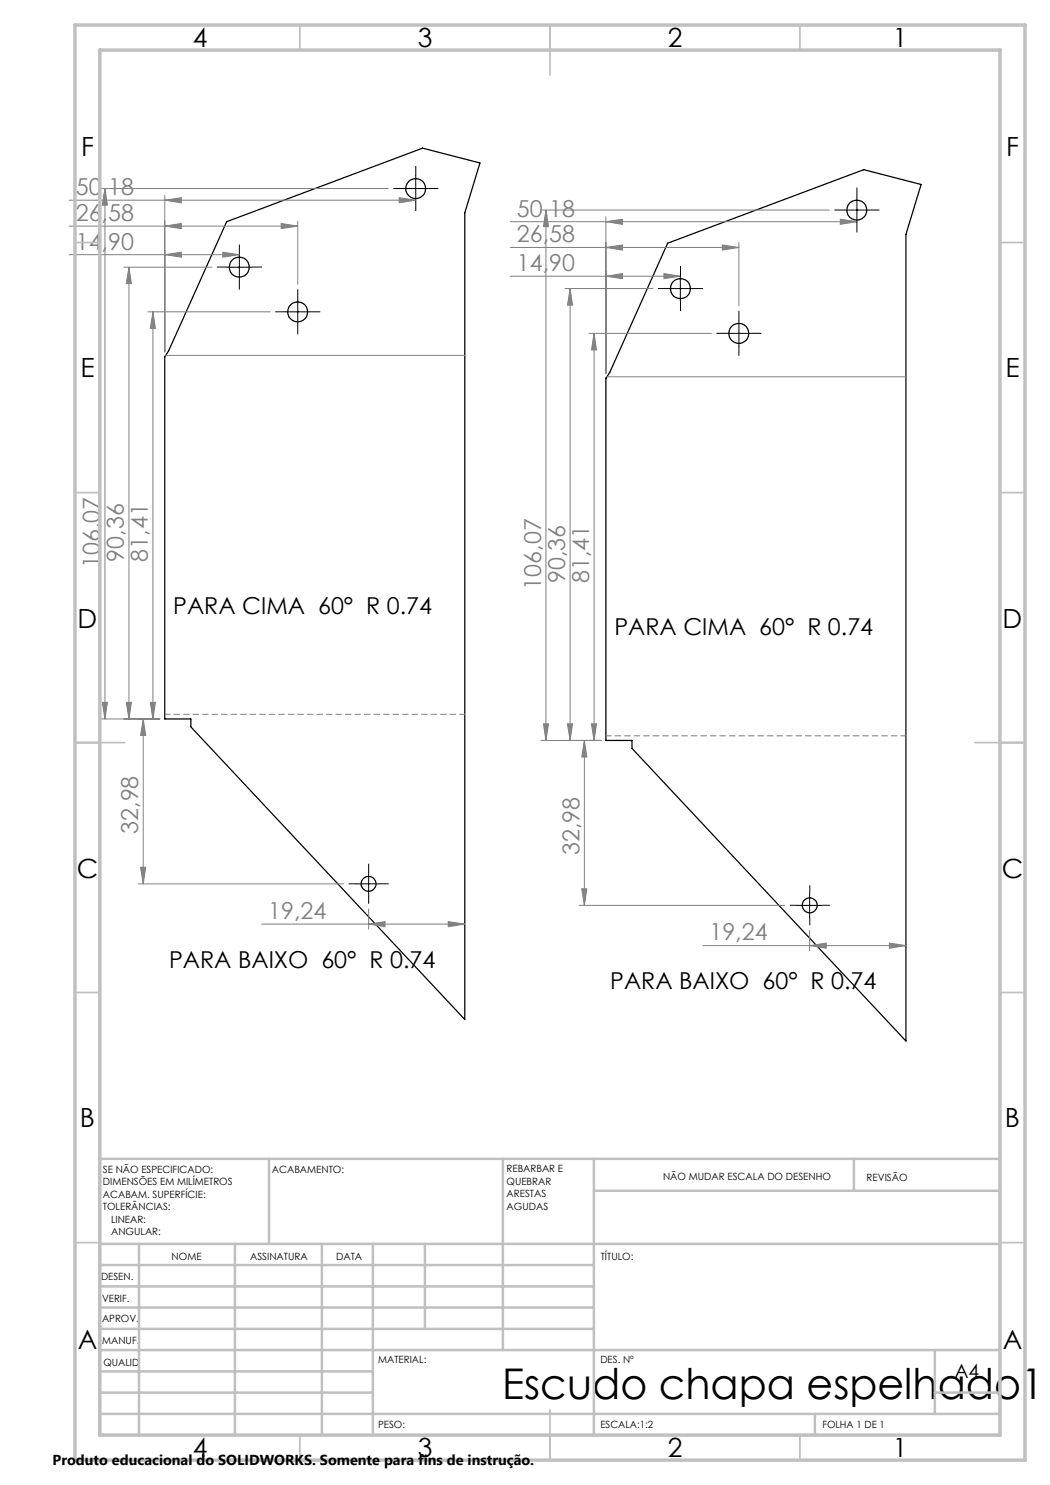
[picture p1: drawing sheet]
<svg xmlns="http://www.w3.org/2000/svg" width="210mm" height="297mm" viewBox="0 0 210 297" stroke-linecap="round" stroke-linejoin="round" font-family="sans-serif">
<g fill="none" stroke="#000" stroke-width=".25">
<path d="M45.3 44.3l39.2-14.7 11.5 3-3 10v161.3l-54.8-58.5v-1.6h-5.3v-72.4l.8-1.2zM133.5 48.6l39.3-14.7 11.4 3-3 10v161.3l-54.8-58.5v-1.6h-5.2v-72.4l.8-1.2z"/>
<circle cx="83.1" cy="37.7" r="2"/>
<circle cx="47.9" cy="53.4" r="2.01"/>
<circle cx="136.1" cy="57.7" r="2.01"/>
<circle cx="171.4" cy="42" r="2.01"/>
<circle cx="59.5" cy="62.4" r="2.01"/>
<circle cx="147.8" cy="66.7" r="2.01"/>
<circle cx="73.7" cy="176.8" r="1.48"/>
<circle cx="161.9" cy="181.1" r="1.5"/>
</g>
<g fill="none" stroke="#808080" stroke-width=".2">
<path d="M20 37.7h57.6M21 37.7l.5 3.3h-1zM21 37.7v106.1M32.9 39v31.4M79.8 39.5l3.3 .5-3.3 .6zM13.8 50.9h34.1M13.8 45.2h45.7M13.8 40h69.3M24.8 53.4h17.6M25.8 53.4l.5 3.3h-1zM25.8 53.4v90.4M32.9 50.9l3.4-.5v1z"/>
<path d="M32.9 45.2l3.4-.5v1zM32.9 40l3.4-.5v1.1zM44.6 50.4l3.3 .5-3.3 .5zM56.2 44.7l3.3 .5-3.3 .5zM59.5 44.2v12.7M102.1 55.2h34M102.1 49.5h45.7M102.1 44.3h69.3M108.2 42h57.7M109.2 42l.5 3.3h-1zM109.2 42v106.1M113 57.7h17.6"/>
<path d="M114 57.7l.5 3.3h-1zM114 57.7v90.4M121.2 55.2l3.3-.5v1zM121.2 49.5l3.3-.5v1zM121.2 44.3l3.3-.5v1.1zM121.2 43.4v31.2M132.8 54.7l3.3 .5-3.3 .5zM144.5 49l3.3 .5-3.3 .5zM147.8 48.5v12.7M168.1 43.8l3.3 .5-3.3 .6zM29.6 62.4h24.4M30.6 62.4l.5 3.3h-1z"/>
<path d="M30.6 62.4v81.4M33.1 71.1h59.9M117.8 66.7h24.5M118.8 66.7l.5 3.3h-1zM118.8 66.7v81.4M121.4 75.3h59.8M20 143.8h12M20.5 140.5h1l-.5 3.3zM25.3 140.5h1l-.5 3.3zM28.6 143.8l.5 3.3h-1zM28.6 143.8v33M30.1 140.5h1l-.5 3.3z"/>
<path d="M108.2 148.1h12M108.7 144.8h1l-.5 3.3zM113.5 144.8h1l-.5 3.3zM116.9 148.1l.5 3.3h-1.1zM116.9 148.1v33M118.3 144.8h1l-.5 3.3zM27.6 176.8h41.1M28.1 173.5h1l-.5 3.3zM116.3 177.8h1.1l-.5 3.3zM52.4 184.8h40.6M73.7 184.8l3.3-.5v1zM73.7 181.8v4"/>
<path d="M89.6 184.3l3.4 .5-3.4 .5zM115.9 181.1h41.1M140.6 189.1h40.6M161.9 189.1l3.3-.5v1zM161.9 186.1v4M177.9 188.6l3.3 .5-3.3 .5z"/>
</g>
<g fill="none" stroke="#000" stroke-width=".2" stroke-dasharray="15.2 1.3 1.3 1.3" stroke-linecap="butt">
<path d="M80.7 37.7h-2M83.2 35.2v-2M85.7 37.7h2M171.4 39.5v-2M45.4 53.4h-2M47.9 55.9v2M47.9 50.9v-2M50.4 53.4h2M59.6 59.9v-2M83.2 40.2v2M133.6 57.7h-2M136.1 55.2v-2"/>
<path d="M138.6 57.7h2M168.9 42h-2M171.4 44.5v2M173.9 42h2M57.1 62.4h-2M59.6 64.9v2M62.1 62.4h2M136.1 60.2v2M145.3 66.7h-2M147.8 69.2v2M147.8 64.2v-2M150.3 66.7h2"/>
<path d="M71.2 176.8h-1.5M73.7 179.3v1.5M73.7 174.3v-1.5M76.2 176.8h1.5M162 178.6v-1.5M159.5 181.1h-1.5M162 183.6v1.5M164.5 181.1h1.5"/>
</g>
<path d="M33 142.9h60M121.2 147.2h60" fill="none" stroke="#808080" stroke-width=".2" stroke-dasharray="1.3 .6" stroke-dashoffset=".2" stroke-linecap="butt"/>
<g fill="none" stroke="#000" stroke-width=".2">
<path d="M80.6 37.7h5M83.1 35.2v5M171.4 39.5v5M45.4 53.4h4.9M47.9 50.9v5M59.5 59.9v5M133.6 57.7h5M136.1 55.2v5M168.9 42h4.9M57 62.4h5M145.3 66.7h4.9M147.8 64.2v5"/>
<path d="M71.2 176.8h5M73.7 174.3v5M161.9 178.6v5M159.5 181.1h4.9"/>
</g>
<g fill="none" stroke="#c0c0c0" stroke-width=".35">
<path d="M60 5v5M110 5v10M160 5v5M15 48.5h5M200 48.5h5M15 98.5h5M200 98.5h5M15 148.5h10M195 148.5h10M15 198.5h5M200 198.5h5M15 248.5h5"/>
<path d="M200 248.5h5M60 287v5M110 282v10M160 287v5"/>
</g>
<g fill="none" stroke="#c0c0c0" stroke-width=".5">
<path d="M53.8 231.8v17M100.6 231.8v38.2M118.8 231.8v55.2M118.8 238.2h81.2M170.8 231.8v6.4M200 231.8h-180v55.2M20 248.8h180M20 257.3h98.8M20 253h98.8M27.8 248.8v38.2M47 248.8v38.2M64.4 248.8v38.2"/>
<path d="M74.6 248.8v38.2M85 248.8v17M20 265.8h98.8M20 261.5h98.8M20 278.5h54.6M20 274.3h54.6M20 270h180M187 278.5h13M187 270v12.8M20 282.8h180M163 282.8v4.2"/>
</g>
<path d="M15 5h190v287h-190zM20 10h180v277h-180z" fill="none" stroke="#c0c0c0" stroke-width=".7"/>
<g fill="#808080">
<path d="M121.2 55.2l3.3-.5v1zM132.8 54.7l3.3 .5-3.3 .5zM121.2 49.5l3.3-.5v1zM144.5 49l3.3 .5-3.3 .5zM121.2 44.3l3.3-.5v1.1zM168.1 43.8l3.3 .5-3.3 .6z"/>
<path d="M177.9 188.6l3.3 .5-3.3 .5zM161.9 189.1l3.3-.5v1z"/>
<path d="M118.3 144.8h1l-.5 3.3zM118.8 66.7l.5 3.3h-1zM113.5 144.8h1l-.5 3.3zM114 57.7l.5 3.3h-1zM108.7 144.8h1l-.5 3.3zM109.2 42l.5 3.3h-1z"/>
<path d="M116.9 148.1l.5 3.3h-1.1zM116.3 177.8h1.1l-.5 3.3z"/>
<path d="M32.9 50.9l3.4-.5v1zM44.6 50.4l3.3 .5-3.3 .5zM32.9 45.2l3.4-.5v1zM56.2 44.7l3.3 .5-3.3 .5zM32.9 40l3.4-.5v1.1zM79.8 39.5l3.3 .5-3.3 .6z"/>
<path d="M89.6 184.3l3.4 .5-3.4 .5zM73.7 184.8l3.3-.5v1z"/>
<path d="M30.1 140.5h1l-.5 3.3zM30.6 62.4l.5 3.3h-1zM25.3 140.5h1l-.5 3.3zM25.8 53.4l.5 3.3h-1zM20.5 140.5h1l-.5 3.3zM21 37.7l.5 3.3h-1z"/>
<path d="M28.6 143.8l.5 3.3h-1zM28.1 173.5h1l-.5 3.3z"/>
</g>
<text font-size="8.5" x="100.4" y="279.7">Escudo chapa espelhado1</text>
<g font-size="5.3">
<text x="38.5" y="9.5">4</text>
<text x="83.5" y="9.5">3</text>
<text x="133.5" y="9.5">2</text>
<text x="178.5" y="9.5">1</text>
<text x="16.2" y="31.2">F</text>
<text x="201.2" y="31.2">F</text>
<text x="16.1" y="75.5">E</text>
<text x="201.1" y="75.5">E</text>
<text x="15.5" y="125.5">D</text>
<text x="200.5" y="125.5">D</text>
<text x="15.4" y="175.5">C</text>
<text x="200.4" y="175.5">C</text>
<text x="16" y="225.5">B</text>
<text x="201" y="225.5">B</text>
<text x="15.5" y="269.7">A</text>
<text x="200.5" y="269.7">A</text>
<text x="38.5" y="291.5">4</text>
<text x="83.5" y="291.5">3</text>
<text x="133.5" y="291.5">2</text>
<text x="178.5" y="291.5">1</text>
</g>
<g font-size="4.7" fill="#808080">
<text x="15.2" y="39">50,18</text>
<text x="15.2" y="44.2">26,58</text>
<text x="103.4" y="43.3">50,18</text>
<text x="15.2" y="49.9">14,90</text>
<text x="103.4" y="48.5">26,58</text>
<text x="103.4" y="54.2">14,90</text>
<text x="20" y="113.6" transform="rotate(-90 20 113.6)">106,07</text>
<text x="24.8" y="112.3" transform="rotate(-90 24.8 112.3)">90,36</text>
<text x="29.6" y="112.3" transform="rotate(-90 29.6 112.3)">81,41</text>
<text x="108.2" y="117.9" transform="rotate(-90 108.2 117.9)">106,07</text>
<text x="113" y="116.6" transform="rotate(-90 113 116.6)">90,36</text>
<text x="117.8" y="116.6" transform="rotate(-90 117.8 116.6)">81,41</text>
<text x="27.6" y="166.8" transform="rotate(-90 27.6 166.8)">32,98</text>
<text x="115.9" y="171.1" transform="rotate(-90 115.9 171.1)">32,98</text>
<text x="53.7" y="183.8">19,24</text>
<text x="141.9" y="188.1">19,24</text>
</g>
<g font-size="4.7">
<text x="34.6" y="122.7">PARA CIMA 60° R 0.74</text>
<text x="122.9" y="127">PARA CIMA 60° R 0.74</text>
<text x="33.8" y="193.6">PARA BAIXO 60° R 0.74</text>
<text x="122" y="197.9">PARA BAIXO 60° R 0.74</text>
</g>
<text font-size="3.9" x="190.9" y="275.5">A4</text>
<text font-size="2.9" x="10.5" y="292.9">Produto educacional do SOLIDWORKS. Somente para fins de instrução.</text>
<g font-size="2">
<text x="20.6" y="234.6">SE NÃO ESPECIFICADO:</text>
<text x="20.6" y="237.1">DIMENSÕES EM MILÍMETROS</text>
<text x="20.6" y="239.6">ACABAM. SUPERFÍCIE:</text>
<text x="54.4" y="234.6">ACABAMENTO:</text>
<text x="101.3" y="234.5">REBARBAR E</text>
<text x="101.3" y="237">QUEBRAR</text>
<text x="101.3" y="239.5">ARESTAS</text>
<text x="132.6" y="236">NÃO MUDAR ESCALA DO DESENHO</text>
<text x="173.3" y="236.2">REVISÃO</text>
<text x="20.6" y="242.1">TOLERÂNCIAS:</text>
<text x="22.2" y="244.6">LINEAR:</text>
<text x="101.3" y="242">AGUDAS</text>
<text x="22.2" y="247.1">ANGULAR:</text>
<text x="34.3" y="252">NOME</text>
<text x="50" y="251.9">ASSINATURA</text>
<text x="67.2" y="251.9">DATA</text>
<text x="120.2" y="251.9">TÍTULO:</text>
<text x="20.2" y="256.1">DESEN.</text>
<text x="20.4" y="260.3">VERIF.</text>
<text x="20.4" y="264.4">APROV.</text>
<text x="20.5" y="268.8">MANUF.</text>
<text x="20.7" y="273.1">QUALID</text>
<text x="75.6" y="272.5">MATERIAL:</text>
<text x="120.1" y="272.5">DES. Nº</text>
<text x="75.6" y="285.5">PESO:</text>
<text x="120.1" y="285.6">ESCALA:1:2</text>
<text x="164.5" y="285.6">FOLHA 1 DE 1</text>
</g>
</svg>
